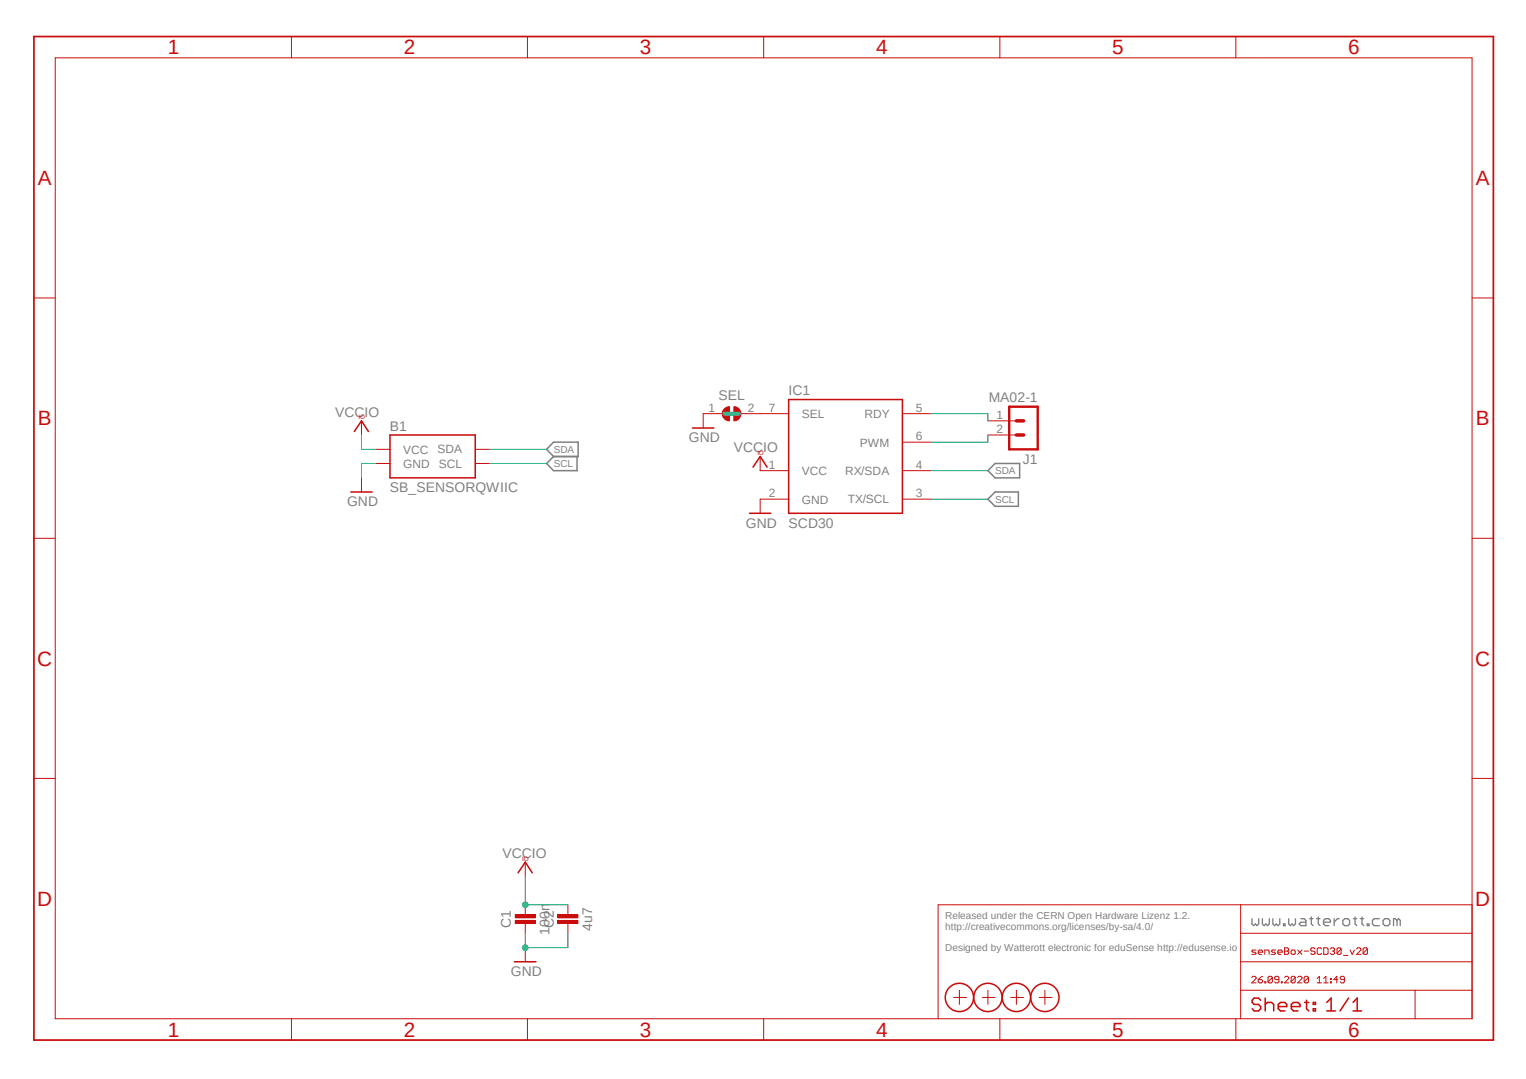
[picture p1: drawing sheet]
<svg xmlns="http://www.w3.org/2000/svg" width="297mm" height="210mm" viewBox="0 0 297 210" stroke-linecap="round" stroke-linejoin="round" font-family="sans-serif">
<path d="M6 6.8l285 196.3M291 6.8l-285 196.3" fill="none" stroke="#fff" stroke-width=".19"/>
<g fill="none" stroke="#808080" stroke-width=".25">
<path d="M243.7 178.8v1l.3 .4 .3-.4 .3 .4 .4-.4v-1M245.7 178.8v1l.3 .4 .4-.4 .3 .4 .4-.4v-1M247.7 178.8v1l.4 .4 .3-.4 .4 .4 .3-.4v-1M249.8 179.8h.3v.4h-.3zM250.8 178.8v1l.4 .4 .3-.4 .3 .4 .3-.4v-1M253.2 178.8h.6l.4 .4v1h-1l-.3-.4 .3-.3h1M254.9 178.8h.7M255.2 178.5v1.3l.4 .4M256.2 178.8h.7M256.6 178.5v1.3l.3 .4M257.6 179.5h1.4v-.3l-.4-.4h-.7l-.3 .4v.6l.3 .4h.7M259.7 178.8v1.4"/>
<path d="M260.6 178.8h-.3l-.6 .7M261.4 179.2l.3-.4h.6l.4 .4v.6l-.4 .4h-.6l-.3-.4zM263.4 178.8h.7M263.7 178.5v1.3l.4 .4M264.8 178.8h.6M265.1 178.5v1.3l.3 .4M266.1 179.8h.3v.4h-.3zM268.5 178.8h-1l-.4 .4v.6l.4 .4h1M269.2 179.2l.3-.4h.7l.3 .4v.6l-.3 .4h-.7l-.3-.4zM271.9 179.2l-.3-.4h-.4v1.4M271.9 179.2v1M271.9 179.2l.3-.4 .3 .4v1"/>
</g>
<path d="M107.7 88.9l-1.3 1.3 1.3 1.4h4.6v-2.7M107.7 86.1h4.8v2.8h-4.8l-1.3-1.4zM192.3 97.2l1.4-1.4h4.5v2.8h-4.5zM192.3 91.6l1.4-1.4h4.8v2.8h-4.8z" fill="none" stroke="#808080" stroke-width=".3"/>
<g fill="none" stroke="#c90d0c" stroke-width=".19">
<path d="M10.8 11.3h275.7v187h-275.7zM56.7 7.1v4.2M102.7 7.1v4.2M148.6 7.1v4.2M194.6 7.1v4.2M240.5 7.1v4.2M6.6 58h4.2M286.5 58h4.2M6.6 104.8h4.2M286.5 104.8h4.2M6.6 151.5h4.2M286.5 151.5h4.2"/>
<path d="M110.5 176.1v2M110.5 179.7v2M241.5 176.1v22.2M286.5 176.1h-103.9v22.2M56.7 198.3v4.1M102.7 198.3v4.1M148.6 198.3v4.1M185.6 194.1h2.5M186.7 192.7v2.8M191.2 194.1h2.5M192.3 192.7v2.8M194.6 198.3v4.1"/>
<path d="M240.5 198.3v4.1M241.5 192.7h45M241.5 187.2h45M241.5 181.7h45M243.6 190.2l.2-.2h.5l.2 .2v.3l-.9 .8h.9M244.5 184.9h-.7l-.2 .2 .2 .2h.5l.2 .2-.2 .3h-.7M244.9 185.3h.8l-.2-.4h-.4l-.2 .2v.4l.2 .3h.4M244.9 190.7h.6l.2 .4-.2 .2h-.4l-.2-.2zM245.7 190l-.8 .7M246.2 185.8v-.9h.6l.2 .2v.7M246.2 191.1h.2v.2h-.2zM247.6 190.2v.9l-.2 .2h-.4l-.2-.2"/>
<path d="M247.6 190.2l-.2-.2h-.4l-.2 .2v.9M247.6 190.2l-.8 .9M248.3 184.9h-.7l-.2 .2 .9 .4-.2 .3h-.7M248.7 185.3h.9l-.3-.4h-.4l-.2 .2v.4l.2 .3h.4M248.9 190.7h-.6l-.2-.2 .2-.5h.4l.2 .2v.9l-.2 .2h-.4l-.2-.2M249.4 191.1h.2v.2h-.2zM250 184.5h.6l.2 .2-.2 .4 .2 .4-.2 .3h-.6zM250 190.2l.2-.2h.4l.2 .2v.3l-.8 .8h.8M250 185.1h.6M251.3 185.1l.2-.2h.4l.2 .2v.4l-.2 .3h-.4l-.2-.3zM252.1 190.2v.9l-.2 .2h-.4l-.2-.2M252.1 190.2l-.2-.2h-.4l-.2 .2v.9"/>
<path d="M252.1 190.2l-.8 .9M252.6 190.2l.2-.2h.4l.2 .2v.3l-.8 .8h.8M252.6 184.9l.8 .9M253.4 184.9l-.8 .9M253.8 185.1h.9M254.7 190.2v.9l-.2 .2h-.5l-.2-.2M254.7 190.2l-.2-.2h-.5l-.2 .2v.9M254.7 190.2l-.9 .9M255.9 184.7l-.2-.2h-.4l-.2 .2 .2 .4h.4l.2 .2-.2 .5h-.4l-.2-.3M256.4 191.3h.8M256.4 190.5l.4-.5v1.3M257.2 184.7l-.2-.2h-.4l-.2 .2v.8l.2 .3h.4l.2-.3"/>
<path d="M257.6 184.5h.7l.2 .2v.8l-.2 .3h-.7zM257.6 191.3h.9M257.6 190.5l.5-.5v1.3M259 184.7l.1-.2h.4l.3 .2-.3 .4M259 191.1h.1v.2h-.1zM259 190.5h.1v.2h-.1zM259.3 185.1h.2M259.5 185.1l.3 .2-.3 .5h-.4l-.1-.3M260.4 190.7h-.8l.6-.7v1.3M261 184.7v.8l-.2 .3h-.4l-.2-.3M261 184.7l-.2-.2h-.4l-.2 .2v.8M261 184.7l-.8 .8"/>
<path d="M261.5 186h.8M261.7 190.7h-.6l-.2-.2 .2-.5h.4l.2 .2v.9l-.2 .2h-.4l-.2-.2M262.8 184.9l.4 .9 .4-.9M264 184.7l.2-.2h.5l.2 .2v.2l-.9 .9h.9M266.1 184.7v.8l-.2 .3h-.4l-.2-.3M266.1 184.7l-.2-.2h-.4l-.2 .2v.8M266.1 184.7l-.8 .8M275.4 192.7v5.6"/>
</g>
<path d="M6.6 7.1h284.1v195.3h-284.1z" fill="none" stroke="#c90d0c" stroke-width=".34"/>
<g fill="none" stroke="#c90d0c" stroke-width=".3">
<path d="M245.4 194.7l-.5-.4h-.8l-.4 .4v.4l.4 .4h.8l.5 .4v.4l-.5 .5h-.8l-.4-.5M246.3 194.3v2.5M246.3 195.5l.4-.4h.8l.4 .4v1.3M248.8 195.9h1.6v-.4l-.3-.4h-.9l-.4 .4v.8l.4 .5h.9M251.3 195.9h1.7v-.4l-.4-.4h-.8l-.5 .4v.8l.5 .5h.8M253.9 195.1h.8M254.3 194.7v1.6l.4 .5M255.6 195.1h.4v.4h-.4zM255.6 196.3h.4v.5h-.4zM258.2 196.8h1.7M258.2 195.1l.9-.8v2.5M262.5 194.3l-1.7 2.5"/>
<path d="M263.4 196.8h1.6M263.4 195.1l.8-.8v2.5"/>
<circle cx="186.7" cy="194.1" r="2.75"/>
<circle cx="192.3" cy="194.1" r="2.75"/>
</g>
<path d="M108.6 178.1h3.9v.5h-3.9z" fill-rule="evenodd" fill="#c90d0c"/>
<path d="M108.6 178.1h3.9v.5h-3.9z" fill="none" stroke="#c90d0c" stroke-width=".19"/>
<path d="M108.6 179.2h3.9v.5h-3.9z" fill-rule="evenodd" fill="#c90d0c"/>
<g fill="none" stroke="#c90d0c" stroke-width=".19">
<path d="M70.4 81.9v2.8M70.4 93v2.8M73.1 87.5h2.8M73.1 90.2h2.8M92.5 87.5h2.8M92.5 90.2h2.8M102.2 167.8v2.8M102.2 176.1v2M102.2 179.7v2M108.6 179.2h3.9v.5h-3.9zM196.7 194.1h2.5M197.8 192.7v2.8"/>
<path d="M202.3 194.1h2.5M203.4 192.7v2.8"/>
</g>
<g fill="none" stroke="#c90d0c" stroke-width=".3">
<path d="M68.3 95.8h4.1M69 84l1.4-2.1 1.3 2.1M75.9 84.7h16.6v8.3h-16.6zM100.8 169.9l1.4-2.1 1.4 2.1"/>
<circle cx="197.8" cy="194.1" r="2.75"/>
<circle cx="203.4" cy="194.1" r="2.75"/>
</g>
<path d="M100.3 178.1h3.9v.5h-3.9z" fill-rule="evenodd" fill="#c90d0c"/>
<path d="M100.3 178.1h3.9v.5h-3.9z" fill="none" stroke="#c90d0c" stroke-width=".19"/>
<path d="M100.3 179.2h3.9v.5h-3.9z" fill-rule="evenodd" fill="#c90d0c"/>
<path d="M148 88.9v2.7h5.5M148 80.5h5.5M153.5 97.2h-5.5v2.7M175.6 97.2h5.6M175.6 91.6h5.6M175.6 86.1h5.6M175.6 80.5h5.6M192.3 81.9h5.5M192.3 84.7h5.5M100.3 179.2h3.9v.5h-3.9zM102.2 184.4v2.8" fill="none" stroke="#c90d0c" stroke-width=".19"/>
<path d="M153.5 77.8h22.1v22.1h-22.1zM145.9 99.9h4.1M146.6 90.9l1.4-2 1.3 2M100.1 187.2h4.2" fill="none" stroke="#c90d0c" stroke-width=".3"/>
<path d="M196.4 79.2h5.6v8.3h-5.6z" fill="none" stroke="#c90d0c" stroke-width=".47"/>
<path d="M197.8 81.9h1.4M197.8 84.7h1.4" fill="none" stroke="#c90d0c" stroke-width=".68"/>
<path d="M142.8 79.2a1.38 1.38 0 0 1 1.4 1.3 1.38 1.38 0 0 1-1.4 1.4z" fill-rule="evenodd" fill="#c90d0c"/>
<path d="M142.8 79.2a1.38 1.38 0 0 1 1.4 1.3 1.38 1.38 0 0 1-1.4 1.4z" fill="none" stroke="#c90d0c" stroke-width=".19"/>
<path d="M141 79.5l.4-.2 .6-.1v2.7a1.37 1.37 0 0 1-1.3-.8 1.37 1.37 0 0 1 .3-1.6z" fill-rule="evenodd" fill="#c90d0c"/>
<path d="M141 79.5l.4-.2 .6-.1v2.7a1.37 1.37 0 0 1-1.3-.8 1.37 1.37 0 0 1 .3-1.6zM140.6 80.5h-3.7v2.8M144.2 80.5h3.8" fill="none" stroke="#c90d0c" stroke-width=".19"/>
<path d="M134.8 83.3h4.1" fill="none" stroke="#c90d0c" stroke-width=".3"/>
<path d="M73.1 90.2h-2.7v2.8M102.2 181.7v2.7h8.3v-2.7" fill="none" stroke="#0dab76" stroke-width=".19"/>
<circle cx="102.2" cy="184.4" r=".55" fill="#0dab76"/>
<g fill="none" stroke="#0dab76" stroke-width=".19">
<path d="M95.3 90.2h11.1M95.3 87.5h11.1M181.2 97.2h11.1M181.2 91.6h11.1M102.2 170.6v5.5h8.3"/>
<circle cx="102.2" cy="184.4" r=".55"/>
</g>
<circle cx="102.2" cy="176.1" r=".55" fill="#0dab76"/>
<g fill="none" stroke="#0dab76" stroke-width=".19">
<path d="M70.4 84.7v2.8h2.7M181.2 80.5h11.1v1.4M192.3 84.7v1.4h-11.1"/>
<circle cx="102.2" cy="176.1" r=".55"/>
</g>
<path d="M141 80.5h2.8" fill="none" stroke="#0dab76" stroke-width=".76"/>
<g font-size="4" fill="#c90d0c">
<text x="32.6" y="10.6">1</text>
<text x="78.6" y="10.6">2</text>
<text x="124.5" y="10.6">3</text>
<text x="170.5" y="10.6">4</text>
<text x="216.5" y="10.6">5</text>
<text x="262.4" y="10.6">6</text>
<text x="7.4" y="36">A</text>
<text x="287.3" y="36">A</text>
<text x="7.4" y="82.8">B</text>
<text x="287.3" y="82.8">B</text>
<text x="7.2" y="129.5">C</text>
<text x="287.1" y="129.5">C</text>
<text x="7.2" y="176.3">D</text>
<text x="287.1" y="176.3">D</text>
<text x="32.6" y="201.8">1</text>
<text x="78.6" y="201.8">2</text>
<text x="124.5" y="201.8">3</text>
<text x="170.5" y="201.8">4</text>
<text x="216.5" y="201.8">5</text>
<text x="262.4" y="201.8">6</text>
</g>
<g font-size="2.7" fill="#808080">
<text x="139.8" y="77.8">SEL</text>
<text x="153.5" y="76.9">IC1</text>
<text x="65.2" y="81.1">VCCIO</text>
<text x="75.9" y="83.9">B1</text>
<text x="192.4" y="78.3">MA02-1</text>
<text x="134.1" y="86.1">GND</text>
<text x="142.8" y="88">VCCIO</text>
<text x="75.9" y="95.8">SB_SENSORQWIIC</text>
<text x="199.1" y="90.3">J1</text>
<text x="67.6" y="98.6">GND</text>
<text x="145.2" y="102.7">GND</text>
<text x="153.5" y="102.7">SCD30</text>
<text x="97.8" y="167">VCCIO</text>
<text x="99.4" y="180.6" transform="rotate(-90 99.4 180.6)">C1</text>
<text x="106.9" y="181.9" transform="rotate(-90 106.9 181.9)">100n</text>
<text x="107.8" y="180.6" transform="rotate(-90 107.8 180.6)">C2</text>
<text x="115.2" y="181.2" transform="rotate(-90 115.2 181.2)">4u7</text>
<text x="99.4" y="190">GND</text>
</g>
<g font-size="2.3" fill="#808080">
<text x="137.9" y="80.1">1</text>
<text x="145.5" y="80.1">2</text>
<text x="149.6" y="80.1">7</text>
<text x="156" y="81.4">SEL</text>
<text x="168.2" y="81.4">RDY</text>
<text x="178.2" y="80.1">5</text>
<text x="194" y="81.5">1</text>
<text x="78.4" y="88.3">VCC</text>
<text x="85.1" y="88.3">SDA</text>
<text x="167.3" y="86.9">PWM</text>
<text x="178.2" y="85.7">6</text>
<text x="194" y="84.3">2</text>
<text x="78.4" y="91.1">GND</text>
<text x="85.4" y="91.1">SCL</text>
<text x="149.6" y="91.2">1</text>
<text x="156" y="92.5">VCC</text>
<text x="164.5" y="92.4">RX/SDA</text>
<text x="178.2" y="91.2">4</text>
<text x="149.6" y="96.8">2</text>
<text x="156" y="98">GND</text>
<text x="165" y="98">TX/SCL</text>
<text x="178.2" y="96.8">3</text>
</g>
<g font-size="1.9" fill="#808080">
<text x="107.8" y="88.1">SDA</text>
<text x="107.8" y="90.9">SCL</text>
<text x="193.7" y="92.3">SDA</text>
<text x="193.7" y="97.8">SCL</text>
<text x="184" y="178.9">Released under the CERN Open Hardware Lizenz 1.2.</text>
<text x="184" y="181">http://creativecommons.org/licenses/by-sa/4.0/</text>
<text x="184" y="185.1">Designed by Watterott electronic for eduSense http://edusense.io</text>
</g>
<g font-size="1.2" fill="#c90d0c">
<text x="69.8" y="81.6">IO</text>
<text x="147.4" y="88.6">IO</text>
<text x="101.6" y="167.5">IO</text>
</g>
</svg>
